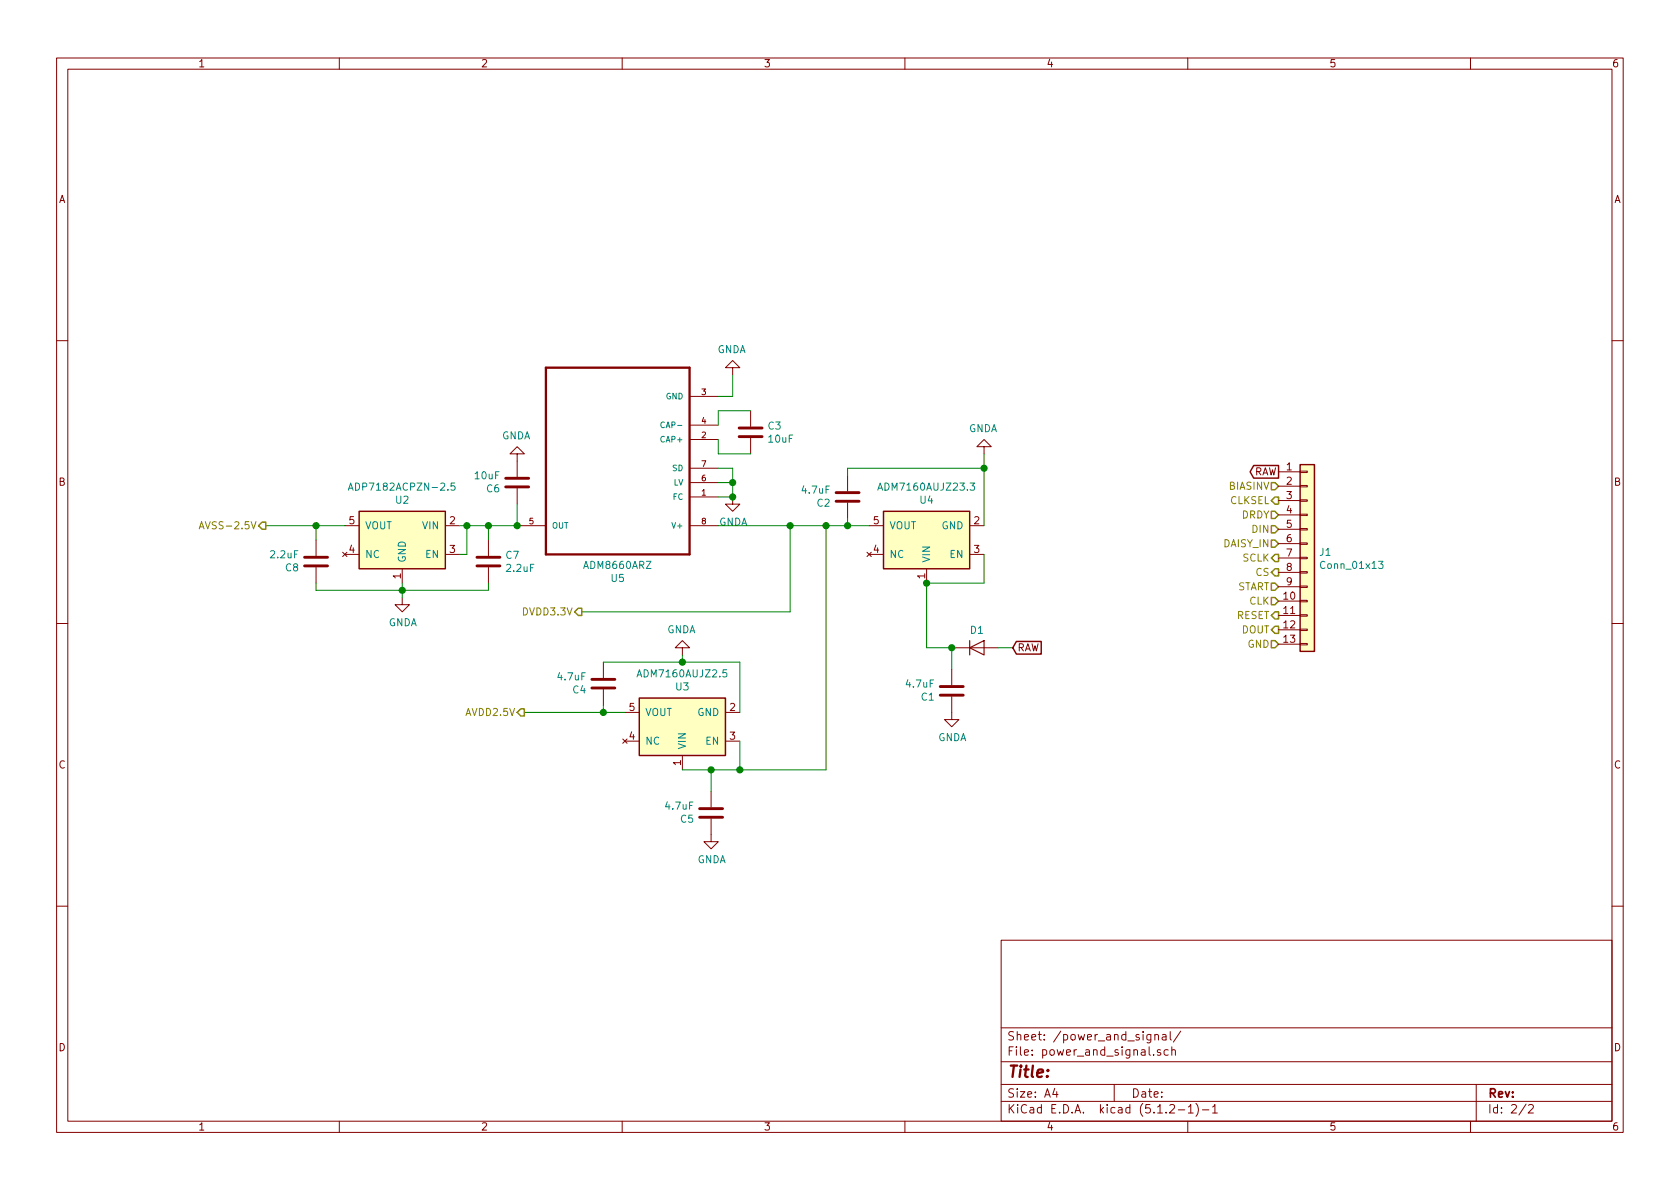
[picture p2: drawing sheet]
EESchema Schematic File Version 4
LIBS:eeg-cache
EELAYER 29 0
EELAYER END
$Descr A4 11693 8268
encoding utf-8
Sheet 2 2
Title ""
Date ""
Rev ""
Comp ""
Comment1 ""
Comment2 ""
Comment3 ""
Comment4 ""
$EndDescr
$Comp
L Regulator_Linear:ADP7182ACPZN U?
U 1 1
P 2800 3750
AR Path="/5D8DA0D1" Ref="U?"  Part="1" 
AR Path="/5D6FC2AC/5D8DA0D1" Ref="U2"  Part="1" 
F 0 "U2" H 2800 3475 50  0000 C CNN
F 1 "ADP7182ACPZN-2.5" H 2800 3384 50  0000 C CNN
F 2 "Package_TO_SOT_SMD:Analog_TSOT-5" H 2800 3350 50  0001 C CIN
F 3 "https://www.analog.com/media/en/technical-documentation/data-sheets/ADP7182.pdf" H 2800 3250 50  0001 C CNN
	1    2800 3750
	-1   0    0    1   
$EndComp
$Comp
L power:GNDA #PWR?
U 1 1
P 2800 4150
AR Path="/5D8DA0D7" Ref="#PWR?"  Part="1" 
AR Path="/5D6FC2AC/5D8DA0D7" Ref="#PWR0114"  Part="1" 
F 0 "#PWR0114" H 2800 3900 50  0001 C CNN
F 1 "GNDA" H 2805 3977 50  0000 C CNN
F 2 "" H 2800 4150 50  0001 C CNN
F 3 "" H 2800 4150 50  0001 C CNN
	1    2800 4150
	1    0    0    -1  
$EndComp
$Comp
L Device:C C?
U 1 1
P 3400 3900
AR Path="/5D8DA0DD" Ref="C?"  Part="1" 
AR Path="/5D6FC2AC/5D8DA0DD" Ref="C7"  Part="1" 
F 0 "C7" H 3515 3946 50  0000 L CNN
F 1 "2.2uF" H 3515 3855 50  0000 L CNN
F 2 "Capacitor_SMD:C_0805_2012Metric_Pad1.15x1.40mm_HandSolder" H 3438 3750 50  0001 C CNN
F 3 "~" H 3400 3900 50  0001 C CNN
	1    3400 3900
	1    0    0    -1  
$EndComp
$Comp
L Device:C C?
U 1 1
P 2200 3900
AR Path="/5D8DA0E3" Ref="C?"  Part="1" 
AR Path="/5D6FC2AC/5D8DA0E3" Ref="C8"  Part="1" 
F 0 "C8" H 2315 3946 50  0000 L CNN
F 1 "2.2uF" H 2315 3855 50  0000 L CNN
F 2 "Capacitor_SMD:C_0805_2012Metric_Pad1.15x1.40mm_HandSolder" H 2238 3750 50  0001 C CNN
F 3 "~" H 2200 3900 50  0001 C CNN
	1    2200 3900
	-1   0    0    1   
$EndComp
Wire Wire Line
	2400 3650 2200 3650
Wire Wire Line
	2200 3750 2200 3650
Connection ~ 2200 3650
Wire Wire Line
	2200 3650 1850 3650
Wire Wire Line
	3400 3750 3400 3650
Wire Wire Line
	3400 3650 3250 3650
$Comp
L Regulator_Linear:ADM7160AUJZ U?
U 1 1
P 4750 5050
AR Path="/5D8DD35F" Ref="U?"  Part="1" 
AR Path="/5D6FC2AC/5D8DD35F" Ref="U3"  Part="1" 
F 0 "U3" H 4750 4775 50  0000 C CNN
F 1 "ADM7160AUJZ2.5" H 4750 4684 50  0000 C CNN
F 2 "Package_TO_SOT_SMD:Analog_TSOT-5" H 4750 4650 50  0001 C CIN
F 3 "https://www.analog.com/media/en/technical-documentation/data-sheets/ADP7182.pdf" H 4750 4550 50  0001 C CNN
	1    4750 5050
	-1   0    0    1   
$EndComp
$Comp
L Device:C C?
U 1 1
P 4200 4750
AR Path="/5D8DD365" Ref="C?"  Part="1" 
AR Path="/5D6FC2AC/5D8DD365" Ref="C4"  Part="1" 
F 0 "C4" H 4315 4796 50  0000 L CNN
F 1 "4.7uF" H 4315 4705 50  0000 L CNN
F 2 "Capacitor_SMD:C_0805_2012Metric_Pad1.15x1.40mm_HandSolder" H 4238 4600 50  0001 C CNN
F 3 "~" H 4200 4750 50  0001 C CNN
	1    4200 4750
	-1   0    0    1   
$EndComp
$Comp
L Device:C C?
U 1 1
P 4950 5650
AR Path="/5D8DD36B" Ref="C?"  Part="1" 
AR Path="/5D6FC2AC/5D8DD36B" Ref="C5"  Part="1" 
F 0 "C5" H 5065 5696 50  0000 L CNN
F 1 "4.7uF" H 5065 5605 50  0000 L CNN
F 2 "Capacitor_SMD:C_0805_2012Metric_Pad1.15x1.40mm_HandSolder" H 4988 5500 50  0001 C CNN
F 3 "~" H 4950 5650 50  0001 C CNN
	1    4950 5650
	-1   0    0    1   
$EndComp
$Comp
L power:GNDA #PWR?
U 1 1
P 4750 4550
AR Path="/5D8DD377" Ref="#PWR?"  Part="1" 
AR Path="/5D6FC2AC/5D8DD377" Ref="#PWR0115"  Part="1" 
F 0 "#PWR0115" H 4750 4300 50  0001 C CNN
F 1 "GNDA" H 4755 4377 50  0000 C CNN
F 2 "" H 4750 4550 50  0001 C CNN
F 3 "" H 4750 4550 50  0001 C CNN
	1    4750 4550
	-1   0    0    1   
$EndComp
Wire Wire Line
	4350 4950 4200 4950
Wire Wire Line
	4200 4900 4200 4950
Connection ~ 4200 4950
Wire Wire Line
	4200 4950 3650 4950
$Comp
L Regulator_Linear:ADM7160AUJZ U?
U 1 1
P 6450 3750
AR Path="/5D938FAD" Ref="U?"  Part="1" 
AR Path="/5D6FC2AC/5D938FAD" Ref="U4"  Part="1" 
F 0 "U4" H 6450 3475 50  0000 C CNN
F 1 "ADM7160AUJZ23.3" H 6450 3384 50  0000 C CNN
F 2 "Package_TO_SOT_SMD:Analog_TSOT-5" H 6450 3350 50  0001 C CIN
F 3 "https://www.analog.com/media/en/technical-documentation/data-sheets/ADP7182.pdf" H 6450 3250 50  0001 C CNN
	1    6450 3750
	-1   0    0    1   
$EndComp
$Comp
L Device:C C?
U 1 1
P 5900 3450
AR Path="/5D938FB3" Ref="C?"  Part="1" 
AR Path="/5D6FC2AC/5D938FB3" Ref="C2"  Part="1" 
F 0 "C2" H 6015 3496 50  0000 L CNN
F 1 "4.7uF" H 6015 3405 50  0000 L CNN
F 2 "Capacitor_SMD:C_0805_2012Metric_Pad1.15x1.40mm_HandSolder" H 5938 3300 50  0001 C CNN
F 3 "~" H 5900 3450 50  0001 C CNN
	1    5900 3450
	-1   0    0    1   
$EndComp
Wire Wire Line
	6850 3650 6850 3250
$Comp
L power:GNDA #PWR?
U 1 1
P 6850 3150
AR Path="/5D938FC5" Ref="#PWR?"  Part="1" 
AR Path="/5D6FC2AC/5D938FC5" Ref="#PWR0116"  Part="1" 
F 0 "#PWR0116" H 6850 2900 50  0001 C CNN
F 1 "GNDA" H 6855 2977 50  0000 C CNN
F 2 "" H 6850 3150 50  0001 C CNN
F 3 "" H 6850 3150 50  0001 C CNN
	1    6850 3150
	-1   0    0    1   
$EndComp
Wire Wire Line
	6050 3650 5900 3650
Wire Wire Line
	5900 3600 5900 3650
Connection ~ 5900 3650
Wire Wire Line
	5900 3300 5900 3250
Wire Wire Line
	3200 3850 3250 3850
Wire Wire Line
	3250 3850 3250 3650
Connection ~ 3250 3650
Wire Wire Line
	3250 3650 3200 3650
Wire Wire Line
	6625 4500 6625 4650
$Comp
L Device:D D1
U 1 1
P 6800 4500
F 0 "D1" H 6800 4624 50  0000 C CNN
F 1 "D" H 6800 4375 50  0001 C CNN
F 2 "Diode_SMD:D_SOD-523" H 6800 4500 50  0001 C CNN
F 3 "~" H 6800 4500 50  0001 C CNN
	1    6800 4500
	1    0    0    -1  
$EndComp
$Comp
L power:GNDA #PWR?
U 1 1
P 3600 3200
AR Path="/5D975AF1" Ref="#PWR?"  Part="1" 
AR Path="/5D6FC2AC/5D975AF1" Ref="#PWR0117"  Part="1" 
F 0 "#PWR0117" H 3600 2950 50  0001 C CNN
F 1 "GNDA" H 3605 3027 50  0000 C CNN
F 2 "" H 3600 3200 50  0001 C CNN
F 3 "" H 3600 3200 50  0001 C CNN
	1    3600 3200
	-1   0    0    1   
$EndComp
Wire Wire Line
	3600 3500 3600 3650
$Comp
L Device:C C?
U 1 1
P 3600 3350
AR Path="/5D959BF1" Ref="C?"  Part="1" 
AR Path="/5D6FC2AC/5D959BF1" Ref="C6"  Part="1" 
F 0 "C6" H 3715 3396 50  0000 L CNN
F 1 "10uF" H 3715 3305 50  0000 L CNN
F 2 "Capacitor_SMD:C_0805_2012Metric_Pad1.15x1.40mm_HandSolder" H 3638 3200 50  0001 C CNN
F 3 "~" H 3600 3350 50  0001 C CNN
	1    3600 3350
	-1   0    0    1   
$EndComp
$Comp
L ADM8660ARZ-REEL:ADM8660ARZ-REEL U5
U 1 1
P 4300 3350
F 0 "U5" H 4300 4020 50  0000 C CNN
F 1 "ADM8660ARZ" H 4300 3929 50  0000 C CNN
F 2 "Package_SO:ADM8660ARZ" H 4300 3350 50  0001 L BNN
F 3 "" H 4300 3350 50  0001 L BNN
F 4 "ADM8660ARZ-REEL" H 4300 3350 50  0001 L BNN "Field4"
F 5 "SOIC-8 Analog Devices" H 4300 3350 50  0001 L BNN "Field5"
F 6 "Analog" H 4300 3350 50  0001 L BNN "Field6"
F 7 "None" H 4300 3350 50  0001 L BNN "Field7"
F 8 "Ic Reg Switchd Cap Inv 8soic" H 4300 3350 50  0001 L BNN "Field8"
	1    4300 3350
	-1   0    0    1   
$EndComp
Wire Wire Line
	5000 3450 5100 3450
Wire Wire Line
	7050 4500 6950 4500
Wire Wire Line
	6850 3850 6850 4050
Wire Wire Line
	5900 3250 6850 3250
Connection ~ 6850 3250
Wire Wire Line
	6850 3250 6850 3150
$Comp
L Device:C C?
U 1 1
P 5225 3000
AR Path="/5D95D57E" Ref="C?"  Part="1" 
AR Path="/5D6FC2AC/5D95D57E" Ref="C3"  Part="1" 
F 0 "C3" H 5340 3046 50  0000 L CNN
F 1 "10uF" H 5340 2955 50  0000 L CNN
F 2 "Capacitor_SMD:C_0805_2012Metric_Pad1.15x1.40mm_HandSolder" H 5263 2850 50  0001 C CNN
F 3 "~" H 5225 3000 50  0001 C CNN
	1    5225 3000
	1    0    0    -1  
$EndComp
$Comp
L power:GNDA #PWR?
U 1 1
P 5100 3450
AR Path="/5DAB180C" Ref="#PWR?"  Part="1" 
AR Path="/5D6FC2AC/5DAB180C" Ref="#PWR0119"  Part="1" 
F 0 "#PWR0119" H 5100 3200 50  0001 C CNN
F 1 "GNDA" H 5105 3277 50  0000 C CNN
F 2 "" H 5100 3450 50  0001 C CNN
F 3 "" H 5100 3450 50  0001 C CNN
	1    5100 3450
	1    0    0    -1  
$EndComp
$Comp
L power:GNDA #PWR?
U 1 1
P 5100 2600
AR Path="/5DADBCA7" Ref="#PWR?"  Part="1" 
AR Path="/5D6FC2AC/5DADBCA7" Ref="#PWR0120"  Part="1" 
F 0 "#PWR0120" H 5100 2350 50  0001 C CNN
F 1 "GNDA" H 5105 2427 50  0000 C CNN
F 2 "" H 5100 2600 50  0001 C CNN
F 3 "" H 5100 2600 50  0001 C CNN
	1    5100 2600
	-1   0    0    1   
$EndComp
Wire Wire Line
	5150 5150 5150 5350
Wire Wire Line
	5150 5350 4950 5350
$Comp
L power:GNDA #PWR?
U 1 1
P 4950 5800
AR Path="/5DAF5C09" Ref="#PWR?"  Part="1" 
AR Path="/5D6FC2AC/5DAF5C09" Ref="#PWR0121"  Part="1" 
F 0 "#PWR0121" H 4950 5550 50  0001 C CNN
F 1 "GNDA" H 4955 5627 50  0000 C CNN
F 2 "" H 4950 5800 50  0001 C CNN
F 3 "" H 4950 5800 50  0001 C CNN
	1    4950 5800
	1    0    0    -1  
$EndComp
Wire Wire Line
	4950 5500 4950 5350
Wire Wire Line
	2200 4050 2200 4100
Wire Wire Line
	2200 4100 2800 4100
Wire Wire Line
	3400 4100 3400 4050
Wire Wire Line
	2800 4050 2800 4100
Connection ~ 2800 4100
Wire Wire Line
	2800 4100 3400 4100
Wire Wire Line
	2800 4100 2800 4150
Connection ~ 5150 5350
Wire Wire Line
	5750 3650 5900 3650
Connection ~ 5750 3650
Wire Wire Line
	5750 3650 5750 5350
Wire Wire Line
	5150 4950 5150 4600
Wire Wire Line
	5150 4600 4750 4600
Wire Wire Line
	4750 4550 4750 4600
Connection ~ 4750 4600
Wire Wire Line
	4750 4600 4200 4600
Wire Wire Line
	3400 3650 3600 3650
Connection ~ 3400 3650
Wire Wire Line
	5500 3650 5500 4250
Wire Wire Line
	5500 4250 4050 4250
Connection ~ 5500 3650
Wire Wire Line
	5500 3650 5750 3650
Text HLabel 4050 4250 0    50   Output ~ 0
DVDD3.3V
Text HLabel 1850 3650 0    50   Output ~ 0
AVSS-2.5V
Text HLabel 3650 4950 0    50   Output ~ 0
AVDD2.5V
Text HLabel 8900 3675 0    50   Input ~ 0
DIN
Text HLabel 8900 4375 0    50   Output ~ 0
DOUT
Text HLabel 8900 3475 0    50   Output ~ 0
CLKSEL
Text HLabel 8900 3875 0    50   Output ~ 0
SCLK
Text HLabel 8900 3975 0    50   Output ~ 0
CS
Text HLabel 8900 4275 0    50   Output ~ 0
RESET
Text HLabel 8900 3575 0    50   Input ~ 0
DRDY
Text HLabel 8900 4475 0    50   Input ~ 0
GND
Wire Wire Line
	5000 3650 5500 3650
Wire Wire Line
	5100 3450 5100 3350
Wire Wire Line
	5100 3250 5000 3250
Connection ~ 5100 3450
Wire Wire Line
	5000 3350 5100 3350
Connection ~ 5100 3350
Wire Wire Line
	5100 3350 5100 3250
Wire Wire Line
	5000 3050 5000 3150
Wire Wire Line
	5000 3150 5225 3150
Wire Wire Line
	5000 2950 5000 2850
Wire Wire Line
	5000 2850 5225 2850
Wire Wire Line
	5000 2750 5100 2750
Wire Wire Line
	5100 2750 5100 2600
Text HLabel 8900 4075 0    50   Input ~ 0
START
Text HLabel 8900 3775 0    50   Input ~ 0
DAISY_IN
Text HLabel 8900 4175 0    50   Input ~ 0
CLK
Text HLabel 8900 3375 0    50   Input ~ 0
BIASINV
$Comp
L Connector_Generic:Conn_01x13 J1
U 1 1
P 9100 3875
F 0 "J1" H 9180 3917 50  0000 L CNN
F 1 "Conn_01x13" H 9180 3826 50  0000 L CNN
F 2 "Connector_PinHeader_2.54mm:PinHeader_1x13_P2.54mm_Vertical" H 9100 3875 50  0001 C CNN
F 3 "~" H 9100 3875 50  0001 C CNN
	1    9100 3875
	1    0    0    -1  
$EndComp
Connection ~ 3600 3650
Wire Wire Line
	6450 4500 6625 4500
$Comp
L power:GNDA #PWR?
U 1 1
P 6625 4950
AR Path="/5DA73537" Ref="#PWR?"  Part="1" 
AR Path="/5D6FC2AC/5DA73537" Ref="#PWR0118"  Part="1" 
F 0 "#PWR0118" H 6625 4700 50  0001 C CNN
F 1 "GNDA" H 6630 4777 50  0000 C CNN
F 2 "" H 6625 4950 50  0001 C CNN
F 3 "" H 6625 4950 50  0001 C CNN
	1    6625 4950
	1    0    0    -1  
$EndComp
$Comp
L Device:C C?
U 1 1
P 6625 4800
AR Path="/5D938FB9" Ref="C?"  Part="1" 
AR Path="/5D6FC2AC/5D938FB9" Ref="C1"  Part="1" 
F 0 "C1" H 6740 4846 50  0000 L CNN
F 1 "4.7uF" H 6740 4755 50  0000 L CNN
F 2 "Capacitor_SMD:C_0805_2012Metric_Pad1.15x1.40mm_HandSolder" H 6663 4650 50  0001 C CNN
F 3 "~" H 6625 4800 50  0001 C CNN
	1    6625 4800
	-1   0    0    1   
$EndComp
Connection ~ 6625 4500
Wire Wire Line
	6625 4500 6650 4500
Text GLabel 7050 4500 2    50   Input ~ 0
RAW
Text GLabel 8900 3275 0    50   Output ~ 0
RAW
Wire Wire Line
	6450 4500 6450 4050
Wire Wire Line
	6450 4050 6850 4050
Connection ~ 6450 4050
Connection ~ 4950 5350
Wire Wire Line
	4950 5350 4750 5350
Wire Wire Line
	5150 5350 5750 5350
$EndSCHEMATC
